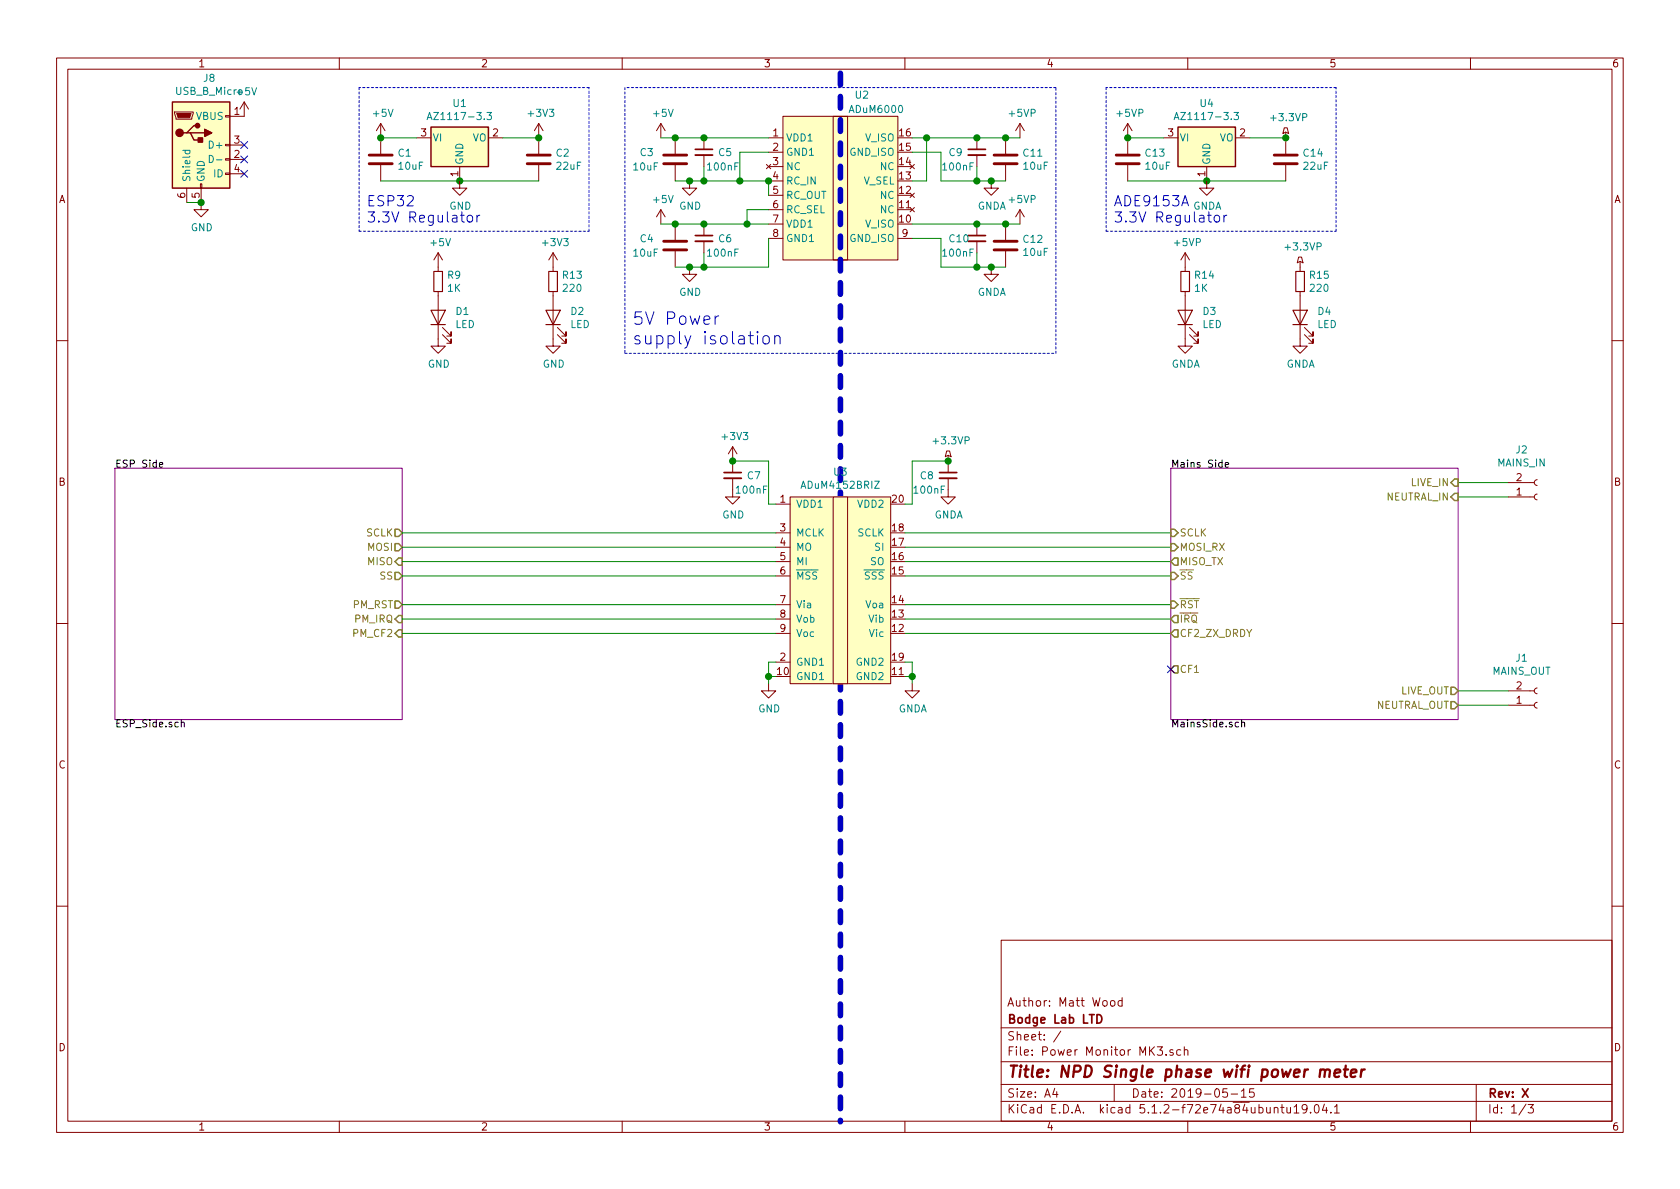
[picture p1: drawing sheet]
EESchema Schematic File Version 4
EELAYER 29 0
EELAYER END
$Descr A4 11693 8268
encoding utf-8
Sheet 1 3
Title "NPD Single phase wifi power meter"
Date "2019-05-15"
Rev "X"
Comp "Bodge Lab LTD"
Comment1 "Author: Matt Wood"
Comment2 ""
Comment3 ""
Comment4 ""
$EndDescr
$Comp
L Connector:Conn_01x02_Female J1
U 1 1
P 10700 4900
F 0 "J1" H 10592 4575 50  0000 C CNN
F 1 "MAINS_OUT" H 10592 4666 50  0000 C CNN
F 2 "1792229:PHOENIX_1792229" H 10700 4900 50  0001 C CNN
F 3 "~" H 10700 4900 50  0001 C CNN
	1    10700 4900
	1    0    0    1   
$EndComp
Wire Wire Line
	10500 3350 10150 3350
Wire Wire Line
	10500 3450 10150 3450
$Comp
L Connector:Conn_01x02_Female J2
U 1 1
P 10700 3450
F 0 "J2" H 10592 3125 50  0000 C CNN
F 1 "MAINS_IN" H 10592 3216 50  0000 C CNN
F 2 "1792229:PHOENIX_1792229" H 10700 3450 50  0001 C CNN
F 3 "~" H 10700 3450 50  0001 C CNN
	1    10700 3450
	1    0    0    1   
$EndComp
Wire Wire Line
	10500 4800 10150 4800
Wire Wire Line
	10500 4900 10150 4900
$Comp
L Regulator_Switching:ADuM6000 U2
U 1 1
P 5850 1250
F 0 "U2" H 6000 1850 50  0000 C CNN
F 1 "ADuM6000" H 6100 1750 50  0000 C CNN
F 2 "Package_SO:SOIC-16W_7.5x10.3mm_P1.27mm" H 5850 550 50  0001 C CNN
F 3 "https://www.analog.com/media/en/technical-documentation/data-sheets/ADuM6000.PDF" H 5350 1550 50  0001 C CNN
	1    5850 1250
	1    0    0    -1  
$EndComp
$Comp
L Device:C C11
U 1 1
P 7000 1100
AR Path="/5CF14B9B" Ref="C11"  Part="1" 
AR Path="/5CEE53FC/5CF14B9B" Ref="C?"  Part="1" 
F 0 "C11" H 7115 1146 50  0000 L CNN
F 1 "10uF" H 7115 1055 50  0000 L CNN
F 2 "Capacitor_SMD:C_0603_1608Metric" H 7038 950 50  0001 C CNN
F 3 "~" H 7000 1100 50  0001 C CNN
	1    7000 1100
	1    0    0    -1  
$EndComp
$Comp
L Device:C_Small C9
U 1 1
P 6800 1050
AR Path="/5CF14BA1" Ref="C9"  Part="1" 
AR Path="/5CEE53FC/5CF14BA1" Ref="C?"  Part="1" 
F 0 "C9" H 7000 1050 50  0000 R CNN
F 1 "100nF" H 7050 950 50  0000 R CNN
F 2 "Capacitor_SMD:C_0603_1608Metric" H 6800 1050 50  0001 C CNN
F 3 "~" H 6800 1050 50  0001 C CNN
	1    6800 1050
	-1   0    0    -1  
$EndComp
Wire Wire Line
	6800 1150 6800 1250
Connection ~ 6800 950 
Wire Wire Line
	6800 950  7000 950 
Wire Wire Line
	6350 950  6450 950 
Wire Wire Line
	4900 1750 4900 1850
Wire Wire Line
	4900 1550 4700 1550
$Comp
L Device:C_Small C6
U 1 1
P 4900 1650
AR Path="/5CF167D0" Ref="C6"  Part="1" 
AR Path="/5CEE53FC/5CF167D0" Ref="C?"  Part="1" 
F 0 "C6" H 5100 1650 50  0000 R CNN
F 1 "100nF" H 5150 1550 50  0000 R CNN
F 2 "Capacitor_SMD:C_0603_1608Metric" H 4900 1650 50  0001 C CNN
F 3 "~" H 4900 1650 50  0001 C CNN
	1    4900 1650
	1    0    0    -1  
$EndComp
Connection ~ 4900 1550
Wire Wire Line
	4900 1550 5200 1550
$Comp
L Device:C C4
U 1 1
P 4700 1700
AR Path="/5CF167BF" Ref="C4"  Part="1" 
AR Path="/5CEE53FC/5CF167BF" Ref="C?"  Part="1" 
F 0 "C4" H 4950 1750 50  0000 R CNN
F 1 "10uF" H 5000 1650 50  0000 R CNN
F 2 "Capacitor_SMD:C_0603_1608Metric" H 4738 1550 50  0001 C CNN
F 3 "~" H 4700 1700 50  0001 C CNN
	1    4700 1700
	-1   0    0    -1  
$EndComp
Wire Wire Line
	4900 1150 4900 1250
$Comp
L Device:C_Small C5
U 1 1
P 4900 1050
AR Path="/5CF186FA" Ref="C5"  Part="1" 
AR Path="/5CEE53FC/5CF186FA" Ref="C?"  Part="1" 
F 0 "C5" H 5100 1050 50  0000 R CNN
F 1 "100nF" H 5150 950 50  0000 R CNN
F 2 "Capacitor_SMD:C_0603_1608Metric" H 4900 1050 50  0001 C CNN
F 3 "~" H 4900 1050 50  0001 C CNN
	1    4900 1050
	1    0    0    -1  
$EndComp
Connection ~ 4900 950 
Wire Wire Line
	4900 950  5350 950 
$Comp
L Device:C C3
U 1 1
P 4700 1100
AR Path="/5CF18702" Ref="C3"  Part="1" 
AR Path="/5CEE53FC/5CF18702" Ref="C?"  Part="1" 
F 0 "C3" H 4950 1150 50  0000 R CNN
F 1 "10uF" H 5000 1050 50  0000 R CNN
F 2 "Capacitor_SMD:C_0603_1608Metric" H 4738 950 50  0001 C CNN
F 3 "~" H 4700 1100 50  0001 C CNN
	1    4700 1100
	-1   0    0    -1  
$EndComp
Wire Wire Line
	4700 1250 4800 1250
Wire Wire Line
	4700 1850 4800 1850
$Comp
L power:GND #PWR07
U 1 1
P 4800 1850
F 0 "#PWR07" H 4800 1600 50  0001 C CNN
F 1 "GND" H 4805 1677 50  0000 C CNN
F 2 "" H 4800 1850 50  0001 C CNN
F 3 "" H 4800 1850 50  0001 C CNN
	1    4800 1850
	1    0    0    -1  
$EndComp
Connection ~ 4800 1850
Wire Wire Line
	4800 1850 4900 1850
$Comp
L power:GND #PWR06
U 1 1
P 4800 1250
F 0 "#PWR06" H 4800 1000 50  0001 C CNN
F 1 "GND" H 4805 1077 50  0000 C CNN
F 2 "" H 4800 1250 50  0001 C CNN
F 3 "" H 4800 1250 50  0001 C CNN
	1    4800 1250
	1    0    0    -1  
$EndComp
Connection ~ 4800 1250
Wire Wire Line
	4800 1250 4900 1250
Wire Wire Line
	4900 1850 5350 1850
Wire Wire Line
	5350 1850 5350 1650
Connection ~ 4900 1850
Wire Wire Line
	4900 1250 5150 1250
Wire Wire Line
	5150 1250 5150 1050
Wire Wire Line
	5150 1050 5350 1050
Connection ~ 4900 1250
Wire Wire Line
	5350 1450 5200 1450
Wire Wire Line
	5200 1450 5200 1550
Connection ~ 5200 1550
Wire Wire Line
	5200 1550 5350 1550
Wire Wire Line
	4900 950  4700 950 
$Comp
L power:+5V #PWR04
U 1 1
P 4600 950
F 0 "#PWR04" H 4600 800 50  0001 C CNN
F 1 "+5V" H 4615 1123 50  0000 C CNN
F 2 "" H 4600 950 50  0001 C CNN
F 3 "" H 4600 950 50  0001 C CNN
	1    4600 950 
	1    0    0    -1  
$EndComp
Wire Wire Line
	4600 950  4700 950 
Connection ~ 4700 950 
$Comp
L power:+5V #PWR05
U 1 1
P 4600 1550
F 0 "#PWR05" H 4600 1400 50  0001 C CNN
F 1 "+5V" H 4615 1723 50  0000 C CNN
F 2 "" H 4600 1550 50  0001 C CNN
F 3 "" H 4600 1550 50  0001 C CNN
	1    4600 1550
	1    0    0    -1  
$EndComp
Wire Wire Line
	4600 1550 4700 1550
Connection ~ 4700 1550
Wire Wire Line
	5350 1350 5350 1250
Wire Wire Line
	5350 1250 5150 1250
Connection ~ 5350 1250
Connection ~ 5150 1250
Wire Wire Line
	6350 1050 6550 1050
Wire Wire Line
	6550 1050 6550 1250
Wire Wire Line
	6550 1250 6800 1250
Connection ~ 6800 1250
Wire Wire Line
	6350 1250 6450 1250
Wire Wire Line
	6450 1250 6450 950 
Connection ~ 6450 950 
Wire Wire Line
	6450 950  6800 950 
$Comp
L Device:C C12
U 1 1
P 7000 1700
AR Path="/5CF2B2E8" Ref="C12"  Part="1" 
AR Path="/5CEE53FC/5CF2B2E8" Ref="C?"  Part="1" 
F 0 "C12" H 7115 1746 50  0000 L CNN
F 1 "10uF" H 7115 1655 50  0000 L CNN
F 2 "Capacitor_SMD:C_0603_1608Metric" H 7038 1550 50  0001 C CNN
F 3 "~" H 7000 1700 50  0001 C CNN
	1    7000 1700
	1    0    0    -1  
$EndComp
$Comp
L Device:C_Small C10
U 1 1
P 6800 1650
AR Path="/5CF2B2F2" Ref="C10"  Part="1" 
AR Path="/5CEE53FC/5CF2B2F2" Ref="C?"  Part="1" 
F 0 "C10" H 7000 1650 50  0000 R CNN
F 1 "100nF" H 7050 1550 50  0000 R CNN
F 2 "Capacitor_SMD:C_0603_1608Metric" H 6800 1650 50  0001 C CNN
F 3 "~" H 6800 1650 50  0001 C CNN
	1    6800 1650
	-1   0    0    -1  
$EndComp
Wire Wire Line
	6800 1750 6800 1850
Connection ~ 6800 1550
Wire Wire Line
	6800 1550 7000 1550
Wire Wire Line
	6550 1850 6800 1850
Connection ~ 6800 1850
Wire Wire Line
	6350 1550 6800 1550
Wire Wire Line
	6350 1650 6550 1650
Wire Wire Line
	6550 1650 6550 1850
$Comp
L power:+3.3VP #PWR020
U 1 1
P 8950 950
F 0 "#PWR020" H 9100 900 50  0001 C CNN
F 1 "+3.3VP" H 8970 1093 50  0000 C CNN
F 2 "" H 8950 950 50  0001 C CNN
F 3 "" H 8950 950 50  0001 C CNN
	1    8950 950 
	1    0    0    -1  
$EndComp
$Comp
L Regulator_Linear:AZ1117-3.3 U4
U 1 1
P 8400 950
F 0 "U4" H 8400 1192 50  0000 C CNN
F 1 "AZ1117-3.3" H 8400 1101 50  0000 C CNN
F 2 "Package_TO_SOT_SMD:SOT-223-3_TabPin2" H 8400 1200 50  0001 C CIN
F 3 "https://www.diodes.com/assets/Datasheets/AZ1117.pdf" H 8400 950 50  0001 C CNN
	1    8400 950 
	1    0    0    -1  
$EndComp
$Comp
L Device:C C13
U 1 1
P 7850 1100
F 0 "C13" H 7965 1146 50  0000 L CNN
F 1 "10uF" H 7965 1055 50  0000 L CNN
F 2 "Capacitor_SMD:C_0603_1608Metric" H 7888 950 50  0001 C CNN
F 3 "~" H 7850 1100 50  0001 C CNN
	1    7850 1100
	1    0    0    -1  
$EndComp
$Comp
L Device:C C14
U 1 1
P 8950 1100
F 0 "C14" H 9065 1146 50  0000 L CNN
F 1 "22uF" H 9065 1055 50  0000 L CNN
F 2 "Capacitor_SMD:C_0603_1608Metric" H 8988 950 50  0001 C CNN
F 3 "~" H 8950 1100 50  0001 C CNN
	1    8950 1100
	1    0    0    -1  
$EndComp
Wire Wire Line
	7850 950  8100 950 
Wire Wire Line
	8700 950  8950 950 
Wire Wire Line
	7850 1250 8400 1250
Connection ~ 8400 1250
Wire Wire Line
	8400 1250 8950 1250
Connection ~ 8950 950 
$Comp
L power:+5VP #PWR018
U 1 1
P 7850 950
F 0 "#PWR018" H 7850 800 50  0001 C CNN
F 1 "+5VP" H 7865 1123 50  0000 C CNN
F 2 "" H 7850 950 50  0001 C CNN
F 3 "" H 7850 950 50  0001 C CNN
	1    7850 950 
	1    0    0    -1  
$EndComp
Connection ~ 7850 950 
$Comp
L power:+5VP #PWR016
U 1 1
P 7100 950
F 0 "#PWR016" H 7100 800 50  0001 C CNN
F 1 "+5VP" H 7115 1123 50  0000 C CNN
F 2 "" H 7100 950 50  0001 C CNN
F 3 "" H 7100 950 50  0001 C CNN
	1    7100 950 
	1    0    0    -1  
$EndComp
$Comp
L power:+5VP #PWR017
U 1 1
P 7100 1550
F 0 "#PWR017" H 7100 1400 50  0001 C CNN
F 1 "+5VP" H 7115 1723 50  0000 C CNN
F 2 "" H 7100 1550 50  0001 C CNN
F 3 "" H 7100 1550 50  0001 C CNN
	1    7100 1550
	1    0    0    -1  
$EndComp
Wire Wire Line
	7000 1550 7100 1550
Connection ~ 7000 1550
Wire Wire Line
	7000 950  7100 950 
Connection ~ 7000 950 
$Sheet
S 800  3250 2000 1750
U 5CDCD1A5
F0 "ESP Side" 50
F1 "ESP_Side.sch" 50
F2 "MOSI" O R 2800 3800 50 
F3 "MISO" I R 2800 3900 50 
F4 "SCLK" O R 2800 3700 50 
F5 "SS" O R 2800 4000 50 
F6 "PM_RST" O R 2800 4200 50 
F7 "PM_IRQ" I R 2800 4300 50 
F8 "PM_CF2" I R 2800 4400 50 
$EndSheet
Wire Notes Line width 39
	5850 500  5850 7800
Wire Notes Line
	7700 1600 9300 1600
Wire Notes Line
	9300 1600 9300 600 
Wire Notes Line
	9300 600  7700 600 
Wire Notes Line
	7700 600  7700 1600
$Comp
L power:+3V3 #PWR03
U 1 1
P 3750 950
F 0 "#PWR03" H 3750 800 50  0001 C CNN
F 1 "+3V3" H 3765 1123 50  0000 C CNN
F 2 "" H 3750 950 50  0001 C CNN
F 3 "" H 3750 950 50  0001 C CNN
	1    3750 950 
	1    0    0    -1  
$EndComp
$Comp
L power:+5V #PWR01
U 1 1
P 2650 950
F 0 "#PWR01" H 2650 800 50  0001 C CNN
F 1 "+5V" H 2665 1123 50  0000 C CNN
F 2 "" H 2650 950 50  0001 C CNN
F 3 "" H 2650 950 50  0001 C CNN
	1    2650 950 
	1    0    0    -1  
$EndComp
$Comp
L Regulator_Linear:AZ1117-3.3 U1
U 1 1
P 3200 950
F 0 "U1" H 3200 1192 50  0000 C CNN
F 1 "AZ1117-3.3" H 3200 1101 50  0000 C CNN
F 2 "Package_TO_SOT_SMD:SOT-223-3_TabPin2" H 3200 1200 50  0001 C CIN
F 3 "https://www.diodes.com/assets/Datasheets/AZ1117.pdf" H 3200 950 50  0001 C CNN
	1    3200 950 
	1    0    0    -1  
$EndComp
$Comp
L Device:C C1
U 1 1
P 2650 1100
F 0 "C1" H 2765 1146 50  0000 L CNN
F 1 "10uF" H 2765 1055 50  0000 L CNN
F 2 "Capacitor_SMD:C_0603_1608Metric" H 2688 950 50  0001 C CNN
F 3 "~" H 2650 1100 50  0001 C CNN
	1    2650 1100
	1    0    0    -1  
$EndComp
$Comp
L Device:C C2
U 1 1
P 3750 1100
F 0 "C2" H 3865 1146 50  0000 L CNN
F 1 "22uF" H 3865 1055 50  0000 L CNN
F 2 "Capacitor_SMD:C_0603_1608Metric" H 3788 950 50  0001 C CNN
F 3 "~" H 3750 1100 50  0001 C CNN
	1    3750 1100
	1    0    0    -1  
$EndComp
Wire Wire Line
	2650 950  2900 950 
Wire Wire Line
	3500 950  3750 950 
Wire Wire Line
	2650 1250 3200 1250
Connection ~ 3200 1250
Wire Wire Line
	3200 1250 3750 1250
Text Notes 2550 1550 0    71   ~ 0
ESP32\n3.3V Regulator\n
Wire Notes Line
	2500 1600 4100 1600
Wire Notes Line
	4100 1600 4100 600 
Wire Notes Line
	4100 600  2500 600 
Wire Notes Line
	2500 600  2500 1600
Connection ~ 3750 950 
Connection ~ 2650 950 
Wire Notes Line
	4350 600  4350 2450
Wire Notes Line
	4350 2450 7350 2450
Wire Notes Line
	7350 2450 7350 600 
Wire Notes Line
	7350 600  4350 600 
Text Notes 4400 2400 0    87   ~ 0
5V Power \nsupply isolation
$Comp
L ADE9153A_MK1:ADuM4152BRIZ U3
U 1 1
P 5850 4100
F 0 "U3" H 5850 4925 50  0000 C CNN
F 1 "ADuM4152BRIZ" H 5850 4834 50  0000 C CNN
F 2 "Package_SO:SOIC-20W_7.5x12.8mm_P1.27mm" H 5900 5500 50  0001 C CNN
F 3 "https://www.analog.com/media/en/technical-documentation/data-sheets/ADuM4151_4152_4153.pdf" H 5800 4900 50  0001 C CNN
	1    5850 4100
	1    0    0    -1  
$EndComp
$Comp
L power:+3V3 #PWR08
U 1 1
P 5100 3200
F 0 "#PWR08" H 5100 3050 50  0001 C CNN
F 1 "+3V3" H 5115 3373 50  0000 C CNN
F 2 "" H 5100 3200 50  0001 C CNN
F 3 "" H 5100 3200 50  0001 C CNN
	1    5100 3200
	1    0    0    -1  
$EndComp
Wire Wire Line
	5400 3500 5350 3500
$Comp
L power:+3.3VP #PWR012
U 1 1
P 6600 3200
F 0 "#PWR012" H 6750 3150 50  0001 C CNN
F 1 "+3.3VP" H 6620 3343 50  0000 C CNN
F 2 "" H 6600 3200 50  0001 C CNN
F 3 "" H 6600 3200 50  0001 C CNN
	1    6600 3200
	1    0    0    -1  
$EndComp
Wire Wire Line
	6300 3500 6350 3500
$Comp
L power:GND #PWR02
U 1 1
P 3200 1250
F 0 "#PWR02" H 3200 1000 50  0001 C CNN
F 1 "GND" H 3205 1077 50  0000 C CNN
F 2 "" H 3200 1250 50  0001 C CNN
F 3 "" H 3200 1250 50  0001 C CNN
	1    3200 1250
	1    0    0    -1  
$EndComp
Wire Wire Line
	5400 3700 2800 3700
Wire Wire Line
	5400 3800 2800 3800
Wire Wire Line
	5400 3900 2800 3900
Wire Wire Line
	5400 4000 2800 4000
Wire Wire Line
	5400 4200 2800 4200
Wire Wire Line
	5400 4300 2800 4300
Wire Wire Line
	2800 4400 5400 4400
$Comp
L power:GND #PWR010
U 1 1
P 5350 4750
F 0 "#PWR010" H 5350 4500 50  0001 C CNN
F 1 "GND" H 5355 4577 50  0000 C CNN
F 2 "" H 5350 4750 50  0001 C CNN
F 3 "" H 5350 4750 50  0001 C CNN
	1    5350 4750
	1    0    0    -1  
$EndComp
Wire Wire Line
	5400 4600 5350 4600
Wire Wire Line
	5350 4600 5350 4700
Wire Wire Line
	5350 4700 5400 4700
Connection ~ 5350 4700
Wire Wire Line
	5350 4700 5350 4750
Wire Wire Line
	6350 4750 6350 4700
Wire Wire Line
	6350 4600 6300 4600
Wire Wire Line
	6300 4700 6350 4700
Connection ~ 6350 4700
Wire Wire Line
	6350 4700 6350 4600
Wire Wire Line
	6300 3700 8150 3700
Wire Wire Line
	8150 3800 6300 3800
Wire Wire Line
	6300 3900 8150 3900
Wire Wire Line
	6300 4000 8150 4000
Wire Wire Line
	6300 4200 8150 4200
Wire Wire Line
	6300 4300 8150 4300
Wire Wire Line
	6300 4400 8150 4400
$Sheet
S 8150 3250 2000 1750
U 5CEE53FC
F0 "Mains Side" 50
F1 "MainsSide.sch" 50
F2 "LIVE_IN" I R 10150 3350 50 
F3 "NEUTRAL_IN" I R 10150 3450 50 
F4 "NEUTRAL_OUT" O R 10150 4900 50 
F5 "LIVE_OUT" O R 10150 4800 50 
F6 "~RST" I L 8150 4200 50 
F7 "~IRQ" O L 8150 4300 50 
F8 "MISO_TX" O L 8150 3900 50 
F9 "MOSI_RX" I L 8150 3800 50 
F10 "SCLK" I L 8150 3700 50 
F11 "CF1" O L 8150 4650 50 
F12 "CF2_ZX_DRDY" O L 8150 4400 50 
F13 "~SS" I L 8150 4000 50 
$EndSheet
NoConn ~ 8150 4650
$Comp
L Device:C_Small C7
U 1 1
P 5100 3300
AR Path="/5CF1F071" Ref="C7"  Part="1" 
AR Path="/5CEE53FC/5CF1F071" Ref="C?"  Part="1" 
F 0 "C7" H 5300 3300 50  0000 R CNN
F 1 "100nF" H 5350 3200 50  0000 R CNN
F 2 "Capacitor_SMD:C_0603_1608Metric" H 5100 3300 50  0001 C CNN
F 3 "~" H 5100 3300 50  0001 C CNN
	1    5100 3300
	1    0    0    -1  
$EndComp
Wire Wire Line
	5100 3200 5350 3200
Wire Wire Line
	5350 3200 5350 3500
Connection ~ 5100 3200
$Comp
L power:GND #PWR09
U 1 1
P 5100 3400
F 0 "#PWR09" H 5100 3150 50  0001 C CNN
F 1 "GND" H 5105 3227 50  0000 C CNN
F 2 "" H 5100 3400 50  0001 C CNN
F 3 "" H 5100 3400 50  0001 C CNN
	1    5100 3400
	1    0    0    -1  
$EndComp
Wire Wire Line
	6600 3200 6350 3200
$Comp
L Device:C_Small C8
U 1 1
P 6600 3300
AR Path="/5CF269FF" Ref="C8"  Part="1" 
AR Path="/5CEE53FC/5CF269FF" Ref="C?"  Part="1" 
F 0 "C8" H 6800 3300 50  0000 R CNN
F 1 "100nF" H 6850 3200 50  0000 R CNN
F 2 "Capacitor_SMD:C_0603_1608Metric" H 6600 3300 50  0001 C CNN
F 3 "~" H 6600 3300 50  0001 C CNN
	1    6600 3300
	-1   0    0    -1  
$EndComp
Connection ~ 6600 3200
Wire Wire Line
	6350 3200 6350 3500
$Comp
L power:GNDA #PWR0102
U 1 1
P 8400 1250
F 0 "#PWR0102" H 8400 1000 50  0001 C CNN
F 1 "GNDA" H 8405 1077 50  0000 C CNN
F 2 "" H 8400 1250 50  0001 C CNN
F 3 "" H 8400 1250 50  0001 C CNN
	1    8400 1250
	1    0    0    -1  
$EndComp
Text Notes 7750 1550 0    71   ~ 0
ADE9153A\n3.3V Regulator\n
Wire Wire Line
	6800 1850 6900 1850
$Comp
L power:GNDA #PWR0103
U 1 1
P 6900 1850
F 0 "#PWR0103" H 6900 1600 50  0001 C CNN
F 1 "GNDA" H 6905 1677 50  0000 C CNN
F 2 "" H 6900 1850 50  0001 C CNN
F 3 "" H 6900 1850 50  0001 C CNN
	1    6900 1850
	1    0    0    -1  
$EndComp
Connection ~ 6900 1850
Wire Wire Line
	6900 1850 7000 1850
Wire Wire Line
	6800 1250 6900 1250
$Comp
L power:GNDA #PWR0104
U 1 1
P 6900 1250
F 0 "#PWR0104" H 6900 1000 50  0001 C CNN
F 1 "GNDA" H 6905 1077 50  0000 C CNN
F 2 "" H 6900 1250 50  0001 C CNN
F 3 "" H 6900 1250 50  0001 C CNN
	1    6900 1250
	1    0    0    -1  
$EndComp
Connection ~ 6900 1250
Wire Wire Line
	6900 1250 7000 1250
$Comp
L power:GNDA #PWR0105
U 1 1
P 6600 3400
F 0 "#PWR0105" H 6600 3150 50  0001 C CNN
F 1 "GNDA" H 6605 3227 50  0000 C CNN
F 2 "" H 6600 3400 50  0001 C CNN
F 3 "" H 6600 3400 50  0001 C CNN
	1    6600 3400
	1    0    0    -1  
$EndComp
$Comp
L power:GNDA #PWR0106
U 1 1
P 6350 4750
F 0 "#PWR0106" H 6350 4500 50  0001 C CNN
F 1 "GNDA" H 6355 4577 50  0000 C CNN
F 2 "" H 6350 4750 50  0001 C CNN
F 3 "" H 6350 4750 50  0001 C CNN
	1    6350 4750
	1    0    0    -1  
$EndComp
$Comp
L Device:LED D4
U 1 1
P 9050 2200
F 0 "D4" V 9089 2083 50  0000 R CNN
F 1 "LED" V 8998 2083 50  0000 R CNN
F 2 "LED_SMD:LED_0603_1608Metric" H 9050 2200 50  0001 C CNN
F 3 "~" H 9050 2200 50  0001 C CNN
	1    9050 2200
	0    -1   -1   0   
$EndComp
$Comp
L power:GNDA #PWR0121
U 1 1
P 9050 2350
F 0 "#PWR0121" H 9050 2100 50  0001 C CNN
F 1 "GNDA" H 9055 2177 50  0000 C CNN
F 2 "" H 9050 2350 50  0001 C CNN
F 3 "" H 9050 2350 50  0001 C CNN
	1    9050 2350
	1    0    0    -1  
$EndComp
$Comp
L power:+3.3VP #PWR0122
U 1 1
P 9050 1850
F 0 "#PWR0122" H 9200 1800 50  0001 C CNN
F 1 "+3.3VP" H 9070 1993 50  0000 C CNN
F 2 "" H 9050 1850 50  0001 C CNN
F 3 "" H 9050 1850 50  0001 C CNN
	1    9050 1850
	1    0    0    -1  
$EndComp
$Comp
L Device:R_Small R15
U 1 1
P 9050 1950
F 0 "R15" H 9109 1996 50  0000 L CNN
F 1 "220" H 9109 1905 50  0000 L CNN
F 2 "Resistor_SMD:R_0603_1608Metric" H 9050 1950 50  0001 C CNN
F 3 "~" H 9050 1950 50  0001 C CNN
	1    9050 1950
	1    0    0    -1  
$EndComp
$Comp
L Device:LED D3
U 1 1
P 8250 2200
F 0 "D3" V 8289 2083 50  0000 R CNN
F 1 "LED" V 8198 2083 50  0000 R CNN
F 2 "LED_SMD:LED_0603_1608Metric" H 8250 2200 50  0001 C CNN
F 3 "~" H 8250 2200 50  0001 C CNN
	1    8250 2200
	0    -1   -1   0   
$EndComp
$Comp
L power:GNDA #PWR0123
U 1 1
P 8250 2350
F 0 "#PWR0123" H 8250 2100 50  0001 C CNN
F 1 "GNDA" H 8255 2177 50  0000 C CNN
F 2 "" H 8250 2350 50  0001 C CNN
F 3 "" H 8250 2350 50  0001 C CNN
	1    8250 2350
	1    0    0    -1  
$EndComp
$Comp
L Device:R_Small R14
U 1 1
P 8250 1950
F 0 "R14" H 8309 1996 50  0000 L CNN
F 1 "1K" H 8309 1905 50  0000 L CNN
F 2 "Resistor_SMD:R_0603_1608Metric" H 8250 1950 50  0001 C CNN
F 3 "~" H 8250 1950 50  0001 C CNN
	1    8250 1950
	1    0    0    -1  
$EndComp
$Comp
L power:+5VP #PWR0124
U 1 1
P 8250 1850
F 0 "#PWR0124" H 8250 1700 50  0001 C CNN
F 1 "+5VP" H 8265 2023 50  0000 C CNN
F 2 "" H 8250 1850 50  0001 C CNN
F 3 "" H 8250 1850 50  0001 C CNN
	1    8250 1850
	1    0    0    -1  
$EndComp
$Comp
L Device:LED D2
U 1 1
P 3850 2200
F 0 "D2" V 3889 2083 50  0000 R CNN
F 1 "LED" V 3798 2083 50  0000 R CNN
F 2 "LED_SMD:LED_0603_1608Metric" H 3850 2200 50  0001 C CNN
F 3 "~" H 3850 2200 50  0001 C CNN
	1    3850 2200
	0    -1   -1   0   
$EndComp
$Comp
L Device:R_Small R13
U 1 1
P 3850 1950
F 0 "R13" H 3909 1996 50  0000 L CNN
F 1 "220" H 3909 1905 50  0000 L CNN
F 2 "Resistor_SMD:R_0603_1608Metric" H 3850 1950 50  0001 C CNN
F 3 "~" H 3850 1950 50  0001 C CNN
	1    3850 1950
	1    0    0    -1  
$EndComp
$Comp
L Device:LED D1
U 1 1
P 3050 2200
F 0 "D1" V 3089 2083 50  0000 R CNN
F 1 "LED" V 2998 2083 50  0000 R CNN
F 2 "LED_SMD:LED_0603_1608Metric" H 3050 2200 50  0001 C CNN
F 3 "~" H 3050 2200 50  0001 C CNN
	1    3050 2200
	0    -1   -1   0   
$EndComp
$Comp
L Device:R_Small R9
U 1 1
P 3050 1950
F 0 "R9" H 3109 1996 50  0000 L CNN
F 1 "1K" H 3109 1905 50  0000 L CNN
F 2 "Resistor_SMD:R_0603_1608Metric" H 3050 1950 50  0001 C CNN
F 3 "~" H 3050 1950 50  0001 C CNN
	1    3050 1950
	1    0    0    -1  
$EndComp
$Comp
L power:+5V #PWR0125
U 1 1
P 3050 1850
F 0 "#PWR0125" H 3050 1700 50  0001 C CNN
F 1 "+5V" H 3065 2023 50  0000 C CNN
F 2 "" H 3050 1850 50  0001 C CNN
F 3 "" H 3050 1850 50  0001 C CNN
	1    3050 1850
	1    0    0    -1  
$EndComp
$Comp
L power:+3V3 #PWR0126
U 1 1
P 3850 1850
F 0 "#PWR0126" H 3850 1700 50  0001 C CNN
F 1 "+3V3" H 3865 2023 50  0000 C CNN
F 2 "" H 3850 1850 50  0001 C CNN
F 3 "" H 3850 1850 50  0001 C CNN
	1    3850 1850
	1    0    0    -1  
$EndComp
$Comp
L power:GND #PWR0127
U 1 1
P 3050 2350
F 0 "#PWR0127" H 3050 2100 50  0001 C CNN
F 1 "GND" H 3055 2177 50  0000 C CNN
F 2 "" H 3050 2350 50  0001 C CNN
F 3 "" H 3050 2350 50  0001 C CNN
	1    3050 2350
	1    0    0    -1  
$EndComp
$Comp
L power:GND #PWR0128
U 1 1
P 3850 2350
F 0 "#PWR0128" H 3850 2100 50  0001 C CNN
F 1 "GND" H 3855 2177 50  0000 C CNN
F 2 "" H 3850 2350 50  0001 C CNN
F 3 "" H 3850 2350 50  0001 C CNN
	1    3850 2350
	1    0    0    -1  
$EndComp
$Comp
L Connector:USB_B_Micro J8
U 1 1
P 1400 1000
F 0 "J8" H 1457 1467 50  0000 C CNN
F 1 "USB_B_Micro" H 1457 1376 50  0000 C CNN
F 2 "Connector_USB:USB_Micro-B_Molex_47346-0001" H 1550 950 50  0001 C CNN
F 3 "~" H 1550 950 50  0001 C CNN
	1    1400 1000
	1    0    0    -1  
$EndComp
$Comp
L power:+5V #PWR0129
U 1 1
P 1700 800
F 0 "#PWR0129" H 1700 650 50  0001 C CNN
F 1 "+5V" H 1715 973 50  0000 C CNN
F 2 "" H 1700 800 50  0001 C CNN
F 3 "" H 1700 800 50  0001 C CNN
	1    1700 800 
	1    0    0    -1  
$EndComp
$Comp
L power:GND #PWR0130
U 1 1
P 1400 1400
F 0 "#PWR0130" H 1400 1150 50  0001 C CNN
F 1 "GND" H 1405 1227 50  0000 C CNN
F 2 "" H 1400 1400 50  0001 C CNN
F 3 "" H 1400 1400 50  0001 C CNN
	1    1400 1400
	1    0    0    -1  
$EndComp
NoConn ~ 1700 1200
NoConn ~ 1700 1100
NoConn ~ 1700 1000
Wire Wire Line
	1300 1400 1400 1400
Connection ~ 1400 1400
$EndSCHEMATC
